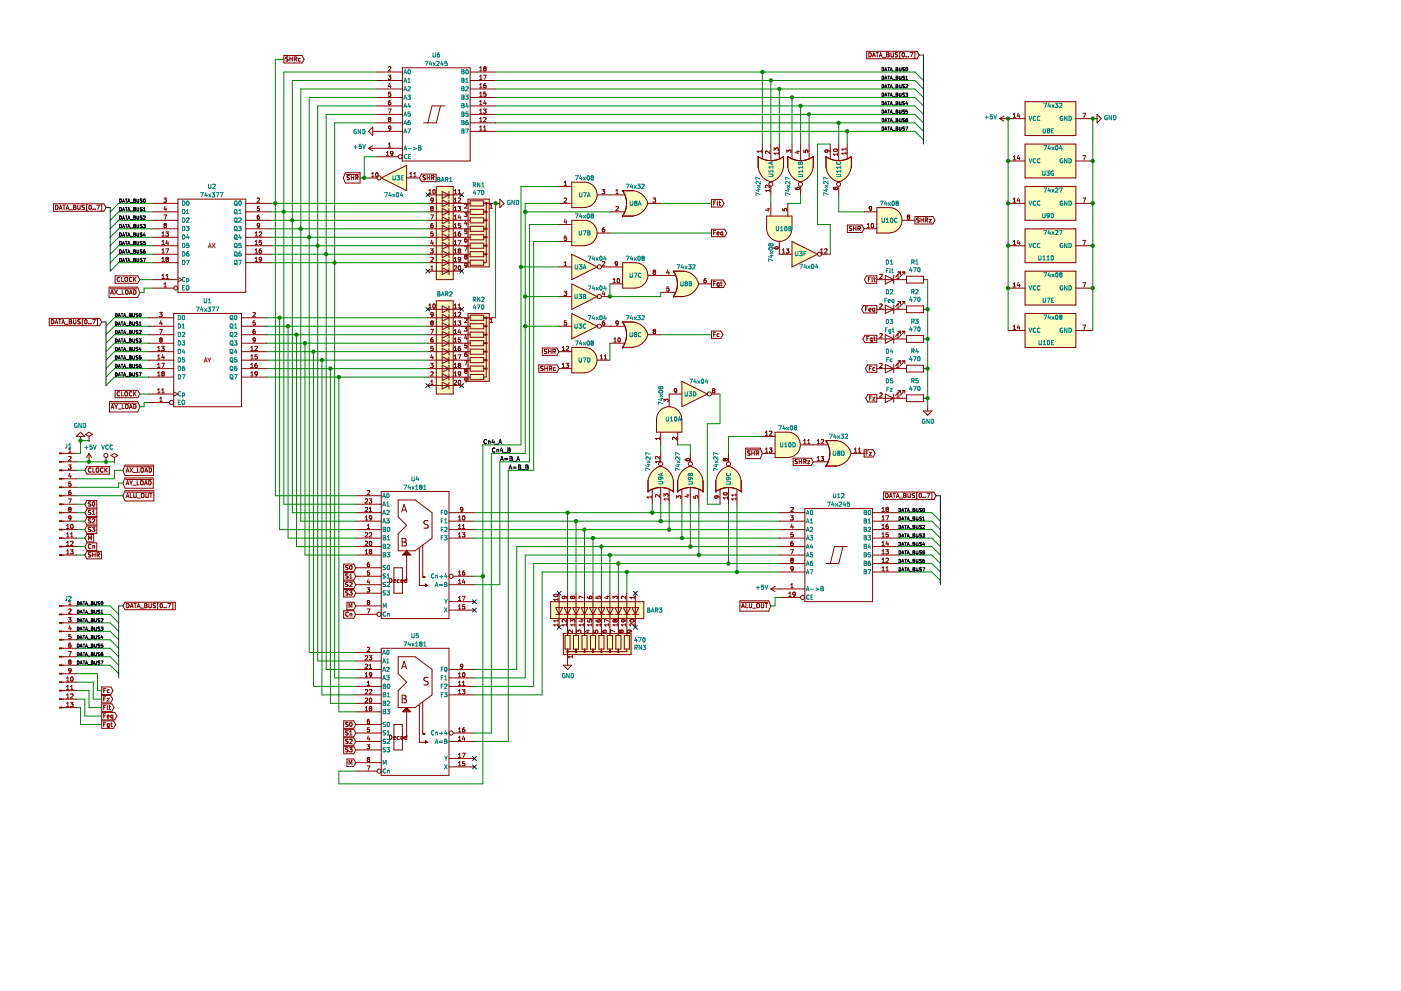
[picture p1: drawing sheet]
EESchema Schematic File Version 4
LIBS:ALU-cache
EELAYER 26 0
EELAYER END
$Descr A3 16535 11693
encoding utf-8
Sheet 1 1
Title ""
Date ""
Rev ""
Comp ""
Comment1 ""
Comment2 ""
Comment3 ""
Comment4 ""
$EndDescr
$Comp
L LED:HDSP-4830_2 BAR1
U 1 1
P 5250 2800
F 0 "BAR1" H 5250 2125 50  0000 C CNN
F 1 "HDSP-4830_2" H 5250 2124 50  0001 C CNN
F 2 "Display:HDSP-4830" H 5250 2000 50  0001 C CNN
F 3 "https://docs.broadcom.com/docs/AV02-1798EN" H 3250 3000 50  0001 C CNN
	1    5250 2800
	1    0    0    1   
$EndComp
$Comp
L LED:HDSP-4830_2 BAR2
U 1 1
P 5250 4150
F 0 "BAR2" H 5250 3475 50  0000 C CNN
F 1 "HDSP-4830_2" H 5250 4726 50  0001 C CNN
F 2 "Display:HDSP-4830" H 5250 3350 50  0001 C CNN
F 3 "https://docs.broadcom.com/docs/AV02-1798EN" H 3250 4350 50  0001 C CNN
	1    5250 4150
	1    0    0    1   
$EndComp
$Comp
L LED:HDSP-4830_2 BAR3
U 1 1
P 7100 7200
F 0 "BAR3" V 7100 7730 50  0000 L CNN
F 1 "HDSP-4830_2" V 7145 7730 50  0001 L CNN
F 2 "Display:HDSP-4830" H 7100 6400 50  0001 C CNN
F 3 "https://docs.broadcom.com/docs/AV02-1798EN" H 5100 7400 50  0001 C CNN
	1    7100 7200
	0    1    1    0   
$EndComp
$Comp
L Device:R_Network08 RN1
U 1 1
P 5650 2800
F 0 "RN1" V 5033 2800 50  0000 C CNN
F 1 "470" V 5124 2800 50  0000 C CNN
F 2 "Resistor_THT:R_Array_SIP9" V 6125 2800 50  0001 C CNN
F 3 "http://www.vishay.com/docs/31509/csc.pdf" H 5650 2800 50  0001 C CNN
	1    5650 2800
	0    1    1    0   
$EndComp
$Comp
L Device:R_Network08 RN3
U 1 1
P 7100 7600
F 0 "RN3" H 7480 7646 50  0000 L CNN
F 1 "470" H 7480 7555 50  0000 L CNN
F 2 "Resistor_THT:R_Array_SIP9" V 7575 7600 50  0001 C CNN
F 3 "http://www.vishay.com/docs/31509/csc.pdf" H 7100 7600 50  0001 C CNN
	1    7100 7600
	1    0    0    1   
$EndComp
$Comp
L Device:R_Network08 RN2
U 1 1
P 5650 4150
F 0 "RN2" V 5033 4150 50  0000 C CNN
F 1 "470" V 5124 4150 50  0000 C CNN
F 2 "Resistor_THT:R_Array_SIP9" V 6125 4150 50  0001 C CNN
F 3 "http://www.vishay.com/docs/31509/csc.pdf" H 5650 4150 50  0001 C CNN
	1    5650 4150
	0    1    1    0   
$EndComp
$Comp
L 74xx-Computer-Symbols:+5V #PWR02
U 1 1
P 1050 5450
F 0 "#PWR02" H 1050 5300 50  0001 C CNN
F 1 "+5V" H 1065 5623 50  0000 C CNN
F 2 "" H 1050 5450 50  0001 C CNN
F 3 "" H 1050 5450 50  0001 C CNN
	1    1050 5450
	1    0    0    -1  
$EndComp
$Comp
L 74xx-Computer-Symbols:VCC #PWR03
U 1 1
P 1250 5450
F 0 "#PWR03" H 1250 5300 50  0001 C CNN
F 1 "VCC" H 1267 5623 50  0000 C CNN
F 2 "" H 1250 5450 50  0001 C CNN
F 3 "" H 1250 5450 50  0001 C CNN
	1    1250 5450
	1    0    0    -1  
$EndComp
$Comp
L 74xx-Computer-Symbols:PWR_FLAG #FLG02
U 1 1
P 1350 5450
F 0 "#FLG02" H 1350 5525 50  0001 C CNN
F 1 "PWR_FLAG" H 1350 5624 50  0001 C CNN
F 2 "" H 1350 5450 50  0001 C CNN
F 3 "" H 1350 5450 50  0001 C CNN
	1    1350 5450
	1    0    0    -1  
$EndComp
Wire Wire Line
	900  5450 1050 5450
Wire Wire Line
	1050 5450 1250 5450
Connection ~ 1050 5450
Wire Wire Line
	1250 5450 1350 5450
Connection ~ 1250 5450
$Comp
L 74xx-Computer-Symbols:GND #PWR01
U 1 1
P 950 5200
F 0 "#PWR01" H 950 4950 50  0001 C CNN
F 1 "GND" H 955 5027 50  0000 C CNN
F 2 "" H 950 5200 50  0001 C CNN
F 3 "" H 950 5200 50  0001 C CNN
	1    950  5200
	-1   0    0    1   
$EndComp
$Comp
L 74xx-Computer-Symbols:PWR_FLAG #FLG01
U 1 1
P 1050 5200
F 0 "#FLG01" H 1050 5275 50  0001 C CNN
F 1 "PWR_FLAG" H 1050 5374 50  0001 C CNN
F 2 "" H 1050 5200 50  0001 C CNN
F 3 "" H 1050 5200 50  0001 C CNN
	1    1050 5200
	1    0    0    -1  
$EndComp
Wire Wire Line
	950  5200 1050 5200
Text GLabel 1000 5550 2    50   Input ~ 0
CLOCK
Text GLabel 1450 5550 2    50   Input ~ 0
~AX_LOAD
Text GLabel 1450 5700 2    50   Input ~ 0
~AY_LOAD
Text GLabel 1450 5850 2    50   Input ~ 0
~ALU_OUT
Text GLabel 1000 6550 2    50   Input ~ 0
SHR
Text GLabel 1000 5950 2    50   Input ~ 0
S0
Text GLabel 1000 6050 2    50   Input ~ 0
S1
Text GLabel 1000 6150 2    50   Input ~ 0
S2
Text GLabel 1000 6250 2    50   Input ~ 0
S3
Text GLabel 1000 6350 2    50   Input ~ 0
M
Text GLabel 1000 6450 2    50   Input ~ 0
Cn
Text GLabel 1450 7150 2    50   Input ~ 0
DATA_BUS[0..7]
Wire Bus Line
	1450 7150 1400 7150
Wire Wire Line
	900  5550 1000 5550
Entry Wire Line
	1300 7150 1400 7250
Entry Wire Line
	1300 7250 1400 7350
Entry Wire Line
	1300 7350 1400 7450
Entry Wire Line
	1300 7450 1400 7550
Entry Wire Line
	1300 7550 1400 7650
Entry Wire Line
	1300 7650 1400 7750
Entry Wire Line
	1300 7750 1400 7850
Entry Wire Line
	1300 7850 1400 7950
Text GLabel 1200 8350 2    50   Output ~ 0
Flt
Text GLabel 1200 8450 2    50   Output ~ 0
Feq
Text GLabel 1200 8550 2    50   Output ~ 0
Fgt
Text GLabel 1200 8150 2    50   Output ~ 0
Fc
Text GLabel 1200 8250 2    50   Output ~ 0
Fz
Wire Wire Line
	1150 8150 1200 8150
Wire Wire Line
	900  8050 1100 8050
Wire Wire Line
	1100 8050 1100 8250
Wire Wire Line
	1100 8250 1200 8250
Wire Wire Line
	900  8150 1050 8150
Wire Wire Line
	1050 8150 1050 8350
Wire Wire Line
	1050 8350 1200 8350
Wire Wire Line
	900  8250 1000 8250
Wire Wire Line
	1000 8250 1000 8450
Wire Wire Line
	1000 8450 1200 8450
Wire Wire Line
	900  8350 950  8350
Wire Wire Line
	950  8350 950  8550
Wire Wire Line
	950  8550 1200 8550
Wire Wire Line
	900  5350 950  5350
Wire Wire Line
	950  5350 950  5200
Connection ~ 950  5200
Wire Wire Line
	900  5650 1350 5650
Wire Wire Line
	1350 5650 1350 5550
Wire Wire Line
	1350 5550 1450 5550
Wire Wire Line
	900  5750 1400 5750
Wire Wire Line
	1400 5750 1400 5700
Wire Wire Line
	1400 5700 1450 5700
Wire Wire Line
	1450 5850 900  5850
Wire Wire Line
	900  5950 1000 5950
Wire Wire Line
	1000 6050 900  6050
Wire Wire Line
	900  6150 1000 6150
Wire Wire Line
	1000 6250 900  6250
Wire Wire Line
	900  6350 1000 6350
Wire Wire Line
	1000 6450 900  6450
Wire Wire Line
	900  6550 1000 6550
Wire Wire Line
	900  7150 1300 7150
Wire Wire Line
	1300 7250 900  7250
Wire Wire Line
	900  7350 1300 7350
Wire Wire Line
	1300 7450 900  7450
Wire Wire Line
	900  7550 1300 7550
Wire Wire Line
	1300 7650 900  7650
Wire Wire Line
	900  7750 1300 7750
Wire Wire Line
	1300 7850 900  7850
Wire Wire Line
	900  7950 1150 7950
Wire Wire Line
	1150 7950 1150 8150
Text Label 900  7150 0    39   ~ 0
DATA_BUS0
Text Label 900  7250 0    39   ~ 0
DATA_BUS1
Text Label 900  7350 0    39   ~ 0
DATA_BUS2
Text Label 900  7450 0    39   ~ 0
DATA_BUS3
Text Label 900  7550 0    39   ~ 0
DATA_BUS4
Text Label 900  7650 0    39   ~ 0
DATA_BUS5
Text Label 900  7750 0    39   ~ 0
DATA_BUS6
Text Label 900  7850 0    39   ~ 0
DATA_BUS7
$Comp
L 74xx-Computer-Symbols:74LS181 U4
U 1 1
P 4900 6550
F 0 "U4" H 4900 7450 50  0000 C CNN
F 1 "74x181" H 4900 7350 50  0000 C CNN
F 2 "Package_DIP:DIP-24_W15.24mm" H 4900 6550 50  0001 C CNN
F 3 "" H 4900 6550 50  0001 C CNN
	1    4900 6550
	1    0    0    -1  
$EndComp
$Comp
L 74xx-Computer-Symbols:74LS181 U5
U 1 1
P 4900 8400
F 0 "U5" H 4900 9300 50  0000 C CNN
F 1 "74x181" H 4900 9200 50  0000 C CNN
F 2 "Package_DIP:DIP-24_W15.24mm" H 4900 8400 50  0001 C CNN
F 3 "" H 4900 8400 50  0001 C CNN
	1    4900 8400
	1    0    0    -1  
$EndComp
$Comp
L 74xx-Computer-Symbols:74LS377f U2
U 1 1
P 2500 2900
F 0 "U2" H 2500 3600 50  0000 C CNN
F 1 "74x377" H 2500 3500 50  0000 C CNN
F 2 "Package_DIP:DIP-20_W7.62mm" H 2500 2900 50  0001 C CNN
F 3 "" H 2500 2900 50  0001 C CNN
F 4 "AX" H 2500 2900 50  0000 C CNB "Field4"
	1    2500 2900
	1    0    0    -1  
$EndComp
$Comp
L 74xx-Computer-Symbols:74LS377f U1
U 1 1
P 2450 4250
F 0 "U1" H 2450 4950 50  0000 C CNN
F 1 "74x377" H 2450 4850 50  0000 C CNN
F 2 "Package_DIP:DIP-20_W7.62mm" H 2450 4250 50  0001 C CNN
F 3 "" H 2450 4250 50  0001 C CNN
F 4 "AY" H 2450 4250 50  0000 C CNB "Field4"
	1    2450 4250
	1    0    0    -1  
$EndComp
Text GLabel 1650 3450 0    50   Input ~ 0
~AX_LOAD
Text GLabel 1650 4800 0    50   Input ~ 0
~AY_LOAD
Text GLabel 1650 3300 0    50   Input ~ 0
CLOCK
Wire Wire Line
	1650 3450 1700 3450
Wire Wire Line
	1700 3450 1700 3400
Wire Wire Line
	1700 3400 1800 3400
Wire Wire Line
	1650 3300 1800 3300
Wire Wire Line
	1650 4800 1700 4800
Wire Wire Line
	1700 4800 1700 4750
Wire Wire Line
	1700 4750 1750 4750
Text GLabel 1650 4650 0    50   Input ~ 0
CLOCK
Wire Wire Line
	1650 4650 1750 4650
Text GLabel 1250 2450 0    50   Input ~ 0
DATA_BUS[0..7]
Entry Wire Line
	1400 2400 1300 2500
Entry Wire Line
	1400 2500 1300 2600
Entry Wire Line
	1400 2600 1300 2700
Entry Wire Line
	1400 2700 1300 2800
Entry Wire Line
	1400 2800 1300 2900
Entry Wire Line
	1400 2900 1300 3000
Entry Wire Line
	1400 3000 1300 3100
Entry Wire Line
	1400 3100 1300 3200
Wire Bus Line
	1300 2450 1250 2450
Wire Wire Line
	1400 2400 1800 2400
Wire Wire Line
	1800 2500 1400 2500
Wire Wire Line
	1400 2600 1800 2600
Wire Wire Line
	1800 2700 1400 2700
Wire Wire Line
	1400 2800 1800 2800
Wire Wire Line
	1800 2900 1400 2900
Wire Wire Line
	1400 3000 1800 3000
Wire Wire Line
	1800 3100 1400 3100
Text Label 1400 2400 0    39   ~ 0
DATA_BUS0
Text Label 1400 2500 0    39   ~ 0
DATA_BUS1
Text Label 1400 2600 0    39   ~ 0
DATA_BUS2
Text Label 1400 2700 0    39   ~ 0
DATA_BUS3
Text Label 1400 2800 0    39   ~ 0
DATA_BUS4
Text Label 1400 2900 0    39   ~ 0
DATA_BUS5
Text Label 1400 3000 0    39   ~ 0
DATA_BUS6
Text Label 1400 3100 0    39   ~ 0
DATA_BUS7
Text GLabel 1200 3800 0    50   Input ~ 0
DATA_BUS[0..7]
Entry Wire Line
	1350 3750 1250 3850
Entry Wire Line
	1350 3850 1250 3950
Entry Wire Line
	1350 3950 1250 4050
Entry Wire Line
	1350 4050 1250 4150
Entry Wire Line
	1350 4150 1250 4250
Entry Wire Line
	1350 4250 1250 4350
Entry Wire Line
	1350 4350 1250 4450
Entry Wire Line
	1350 4450 1250 4550
Wire Bus Line
	1250 3800 1200 3800
Wire Wire Line
	1350 3750 1750 3750
Wire Wire Line
	1750 3850 1350 3850
Wire Wire Line
	1350 3950 1750 3950
Wire Wire Line
	1750 4050 1350 4050
Wire Wire Line
	1350 4150 1750 4150
Wire Wire Line
	1750 4250 1350 4250
Wire Wire Line
	1350 4350 1750 4350
Wire Wire Line
	1750 4450 1350 4450
Text Label 1350 3750 0    39   ~ 0
DATA_BUS0
Text Label 1350 3850 0    39   ~ 0
DATA_BUS1
Text Label 1350 3950 0    39   ~ 0
DATA_BUS2
Text Label 1350 4050 0    39   ~ 0
DATA_BUS3
Text Label 1350 4150 0    39   ~ 0
DATA_BUS4
Text Label 1350 4250 0    39   ~ 0
DATA_BUS5
Text Label 1350 4350 0    39   ~ 0
DATA_BUS6
Text Label 1350 4450 0    39   ~ 0
DATA_BUS7
Wire Wire Line
	3200 2400 3250 2400
Wire Wire Line
	3200 2500 3350 2500
Wire Wire Line
	3200 2600 3450 2600
Wire Wire Line
	3200 3100 3950 3100
NoConn ~ 5050 2300
NoConn ~ 5050 3200
NoConn ~ 5450 3200
NoConn ~ 5450 2300
Wire Wire Line
	5850 3750 5850 2400
$Comp
L 74xx-Computer-Symbols:GND #PWR06
U 1 1
P 5850 2400
F 0 "#PWR06" H 5850 2150 50  0001 C CNN
F 1 "GND" V 5855 2272 50  0000 R CNN
F 2 "" H 5850 2400 50  0001 C CNN
F 3 "" H 5850 2400 50  0001 C CNN
	1    5850 2400
	0    -1   -1   0   
$EndComp
Wire Wire Line
	3150 3750 3300 3750
Wire Wire Line
	3150 3850 3400 3850
Wire Wire Line
	3150 3950 3500 3950
Wire Wire Line
	3150 4050 3600 4050
Wire Wire Line
	3150 4150 3700 4150
Wire Wire Line
	3150 4250 3800 4250
Wire Wire Line
	3150 4350 3900 4350
Wire Wire Line
	3150 4450 4000 4450
NoConn ~ 5050 3650
NoConn ~ 5050 4550
NoConn ~ 5450 4550
NoConn ~ 5450 3650
Text GLabel 4200 6700 0    50   Input ~ 0
S0
Text GLabel 4200 6800 0    50   Input ~ 0
S1
Text GLabel 4200 6900 0    50   Input ~ 0
S2
Text GLabel 4200 7000 0    50   Input ~ 0
S3
Text GLabel 4200 7150 0    50   Input ~ 0
M
Text GLabel 4200 7250 0    50   Input ~ 0
Cn
Text GLabel 4200 8550 0    50   Input ~ 0
S0
Text GLabel 4200 8650 0    50   Input ~ 0
S1
Text GLabel 4200 8750 0    50   Input ~ 0
S2
Text GLabel 4200 8850 0    50   Input ~ 0
S3
Text GLabel 4200 9000 0    50   Input ~ 0
M
Wire Wire Line
	4200 5850 3250 5850
Wire Wire Line
	3250 5850 3250 2400
Connection ~ 3250 2400
Wire Wire Line
	3250 2400 5050 2400
Wire Wire Line
	3300 3750 3300 6250
Wire Wire Line
	3300 6250 4200 6250
Connection ~ 3300 3750
Wire Wire Line
	3300 3750 5050 3750
Wire Wire Line
	3350 2500 3350 5950
Wire Wire Line
	3350 5950 4200 5950
Connection ~ 3350 2500
Wire Wire Line
	3350 2500 5050 2500
Wire Wire Line
	3400 3850 3400 6350
Wire Wire Line
	3400 6350 4200 6350
Connection ~ 3400 3850
Wire Wire Line
	3400 3850 5050 3850
Wire Wire Line
	3450 2600 3450 6050
Wire Wire Line
	3450 6050 4200 6050
Connection ~ 3450 2600
Wire Wire Line
	3450 2600 5050 2600
Wire Wire Line
	3500 3950 3500 6450
Wire Wire Line
	3500 6450 4200 6450
Connection ~ 3500 3950
Wire Wire Line
	3500 3950 5050 3950
Wire Wire Line
	3550 6150 3550 2700
Wire Wire Line
	4200 6150 3550 6150
Wire Wire Line
	3600 4050 3600 6550
Wire Wire Line
	3600 6550 4200 6550
Connection ~ 3600 4050
Wire Wire Line
	3600 4050 5050 4050
Wire Wire Line
	3650 2800 3650 7700
Wire Wire Line
	3650 7700 4200 7700
Wire Wire Line
	4200 8100 3700 8100
Wire Wire Line
	3700 8100 3700 4150
Connection ~ 3700 4150
Wire Wire Line
	3700 4150 5050 4150
Wire Wire Line
	4200 7800 3750 7800
Wire Wire Line
	3750 7800 3750 2900
Wire Wire Line
	4200 8200 3800 8200
Wire Wire Line
	3800 8200 3800 4250
Connection ~ 3800 4250
Wire Wire Line
	3800 4250 5050 4250
Wire Wire Line
	4200 7900 3850 7900
Wire Wire Line
	3850 7900 3850 3000
Wire Wire Line
	4200 8300 3900 8300
Wire Wire Line
	3900 8300 3900 4350
Connection ~ 3900 4350
Wire Wire Line
	3900 4350 5050 4350
Wire Wire Line
	4200 8000 3950 8000
Wire Wire Line
	3950 8000 3950 3100
Connection ~ 3950 3100
Wire Wire Line
	3950 3100 5050 3100
Wire Wire Line
	4200 8400 4000 8400
Wire Wire Line
	4000 8400 4000 4450
Connection ~ 4000 4450
Wire Wire Line
	4000 4450 5050 4450
$Comp
L 74xx-Computer-Symbols:74LS245 U12
U 1 1
P 9900 6550
F 0 "U12" H 9900 7250 50  0000 C CNN
F 1 "74x245" H 9900 7150 50  0000 C CNN
F 2 "Package_DIP:DIP-20_W7.62mm" H 9900 6550 50  0001 C CNN
F 3 "" H 9900 6550 50  0001 C CNN
	1    9900 6550
	1    0    0    -1  
$EndComp
Connection ~ 3850 3000
Connection ~ 3750 2900
Connection ~ 3650 2800
Connection ~ 3550 2700
Connection ~ 5850 2400
Wire Wire Line
	3850 3000 5050 3000
Wire Wire Line
	3200 3000 3850 3000
Wire Wire Line
	3750 2900 5050 2900
Wire Wire Line
	3200 2900 3750 2900
Wire Wire Line
	3650 2800 5050 2800
Wire Wire Line
	3200 2800 3650 2800
Wire Wire Line
	3550 2700 5050 2700
Wire Wire Line
	3200 2700 3550 2700
Wire Wire Line
	5600 6050 6700 6050
Wire Wire Line
	5600 6150 6800 6150
Wire Wire Line
	5600 6250 6900 6250
Wire Wire Line
	5600 6350 7000 6350
Wire Wire Line
	6400 6750 6400 8200
Wire Wire Line
	6400 8200 5600 8200
Wire Wire Line
	5600 8100 6300 8100
Wire Wire Line
	6300 8100 6300 6650
Wire Wire Line
	6300 6650 7300 6650
Wire Wire Line
	6200 6550 6200 8000
Wire Wire Line
	6200 8000 5600 8000
Wire Wire Line
	5600 7900 6100 7900
Wire Wire Line
	6100 7900 6100 6450
Wire Wire Line
	6100 6450 7100 6450
Text GLabel 9100 7150 0    50   Input ~ 0
~ALU_OUT
$Comp
L 74xx-Computer-Symbols:+5V #PWR08
U 1 1
P 9200 6950
F 0 "#PWR08" H 9200 6800 50  0001 C CNN
F 1 "+5V" V 9215 7078 50  0000 L CNN
F 2 "" H 9200 6950 50  0001 C CNN
F 3 "" H 9200 6950 50  0001 C CNN
	1    9200 6950
	0    -1   -1   0   
$EndComp
Wire Wire Line
	9100 7150 9150 7150
Wire Wire Line
	9150 7150 9150 7050
Wire Wire Line
	9150 7050 9200 7050
Text GLabel 11050 5850 0    50   Input ~ 0
DATA_BUS[0..7]
Entry Wire Line
	11000 6050 11100 6150
Entry Wire Line
	11000 6150 11100 6250
Entry Wire Line
	11000 6250 11100 6350
Entry Wire Line
	11000 6350 11100 6450
Entry Wire Line
	11000 6450 11100 6550
Entry Wire Line
	11000 6550 11100 6650
Entry Wire Line
	11000 6650 11100 6750
Entry Wire Line
	11000 6750 11100 6850
Wire Wire Line
	10600 6050 11000 6050
Wire Wire Line
	11000 6150 10600 6150
Wire Wire Line
	10600 6250 11000 6250
Wire Wire Line
	11000 6350 10600 6350
Wire Wire Line
	10600 6450 11000 6450
Wire Wire Line
	11000 6550 10600 6550
Wire Wire Line
	10600 6650 11000 6650
Wire Wire Line
	11000 6750 10600 6750
Text Label 10600 6050 0    39   ~ 0
DATA_BUS0
Text Label 10600 6150 0    39   ~ 0
DATA_BUS1
Text Label 10600 6250 0    39   ~ 0
DATA_BUS2
Text Label 10600 6350 0    39   ~ 0
DATA_BUS3
Text Label 10600 6450 0    39   ~ 0
DATA_BUS4
Text Label 10600 6550 0    39   ~ 0
DATA_BUS5
Text Label 10600 6650 0    39   ~ 0
DATA_BUS6
Text Label 10600 6750 0    39   ~ 0
DATA_BUS7
Wire Wire Line
	5600 6800 5700 6800
Wire Wire Line
	5700 6800 5700 9250
Wire Wire Line
	5700 9250 4000 9250
Wire Wire Line
	4000 9250 4000 9100
Wire Wire Line
	4000 9100 4200 9100
Wire Wire Line
	5700 6800 5700 5250
Wire Wire Line
	5700 5250 6150 5250
Connection ~ 5700 6800
Wire Wire Line
	5600 8750 6000 8750
Wire Wire Line
	6000 8750 6000 5550
Wire Wire Line
	6000 5550 6300 5550
Wire Wire Line
	5600 6900 5900 6900
Wire Wire Line
	5900 6900 5900 5450
Wire Wire Line
	5900 5450 6250 5450
Wire Wire Line
	5600 8650 5800 8650
Wire Wire Line
	5800 8650 5800 5350
Wire Wire Line
	5800 5350 6200 5350
NoConn ~ 5600 9050
NoConn ~ 5600 8950
NoConn ~ 5600 7100
NoConn ~ 5600 7200
Text Label 5800 5350 0    50   ~ 0
Cn4_B
Text Label 5900 5450 0    50   ~ 0
A=B_A
Text Label 6000 5550 0    50   ~ 0
A=B_B
Wire Bus Line
	11050 5850 11100 5850
NoConn ~ 6600 7000
NoConn ~ 6600 7400
NoConn ~ 7500 7400
NoConn ~ 7500 7000
Wire Wire Line
	6700 7000 6700 6050
Wire Wire Line
	6800 7000 6800 6150
Wire Wire Line
	6900 7000 6900 6250
Wire Wire Line
	7000 7000 7000 6350
Wire Wire Line
	7100 7000 7100 6450
Wire Wire Line
	7200 7000 7200 6550
Wire Wire Line
	7300 7000 7300 6650
Wire Wire Line
	7400 7000 7400 6750
$Comp
L 74xx-Computer-Symbols:GND #PWR07
U 1 1
P 6700 7800
F 0 "#PWR07" H 6700 7550 50  0001 C CNN
F 1 "GND" H 6705 7627 50  0000 C CNN
F 2 "" H 6700 7800 50  0001 C CNN
F 3 "" H 6700 7800 50  0001 C CNN
	1    6700 7800
	1    0    0    -1  
$EndComp
Text GLabel 8400 2400 2    50   Output ~ 0
Flt
Text GLabel 8400 2750 2    50   Output ~ 0
Feq
Text GLabel 8400 3350 2    50   Output ~ 0
Fgt
Text GLabel 8400 3950 2    50   Output ~ 0
Fc
Text GLabel 10200 5350 2    50   Output ~ 0
Fz
$Comp
L 74xx:74LS08 U7
U 1 1
P 6900 2300
F 0 "U7" H 6900 2300 50  0000 C CNN
F 1 "74x08" H 6900 2500 50  0000 C CNN
F 2 "Package_DIP:DIP-14_W7.62mm" H 6900 2300 50  0001 C CNN
F 3 "http://www.ti.com/lit/gpn/sn74LS08" H 6900 2300 50  0001 C CNN
	1    6900 2300
	1    0    0    -1  
$EndComp
$Comp
L 74xx:74LS08 U7
U 2 1
P 6900 2750
F 0 "U7" H 6900 2750 50  0000 C CNN
F 1 "74x08" H 6900 2950 50  0000 C CNN
F 2 "Package_DIP:DIP-14_W7.62mm" H 6900 2750 50  0001 C CNN
F 3 "http://www.ti.com/lit/gpn/sn74LS08" H 6900 2750 50  0001 C CNN
	2    6900 2750
	1    0    0    -1  
$EndComp
$Comp
L 74xx:74LS08 U7
U 3 1
P 7500 3250
F 0 "U7" H 7500 3250 50  0000 C CNN
F 1 "74x08" H 7500 3450 50  0000 C CNN
F 2 "Package_DIP:DIP-14_W7.62mm" H 7500 3250 50  0001 C CNN
F 3 "http://www.ti.com/lit/gpn/sn74LS08" H 7500 3250 50  0001 C CNN
	3    7500 3250
	1    0    0    -1  
$EndComp
$Comp
L 74xx:74LS32 U8
U 1 1
P 7500 2400
F 0 "U8" H 7500 2400 50  0000 C CNN
F 1 "74x32" H 7500 2600 50  0000 C CNN
F 2 "Package_DIP:DIP-14_W7.62mm" H 7500 2400 50  0001 C CNN
F 3 "http://www.ti.com/lit/gpn/sn74LS32" H 7500 2400 50  0001 C CNN
	1    7500 2400
	1    0    0    -1  
$EndComp
$Comp
L 74xx:74LS32 U8
U 2 1
P 8100 3350
F 0 "U8" H 8100 3350 50  0000 C CNN
F 1 "74x32" H 8100 3550 50  0000 C CNN
F 2 "Package_DIP:DIP-14_W7.62mm" H 8100 3350 50  0001 C CNN
F 3 "http://www.ti.com/lit/gpn/sn74LS32" H 8100 3350 50  0001 C CNN
	2    8100 3350
	1    0    0    -1  
$EndComp
Wire Wire Line
	6150 5250 6150 3150
Wire Wire Line
	6150 2200 6600 2200
Wire Wire Line
	6200 5350 6200 3850
Wire Wire Line
	6200 2400 6600 2400
Wire Wire Line
	7200 2500 6200 2500
Connection ~ 6200 2500
Wire Wire Line
	6200 2500 6200 2400
Wire Wire Line
	7800 2400 8400 2400
Wire Wire Line
	6250 5450 6250 2650
Wire Wire Line
	6250 2650 6600 2650
Wire Wire Line
	6600 2850 6300 2850
Wire Wire Line
	6300 2850 6300 5550
Wire Wire Line
	8400 2750 7200 2750
$Comp
L 74xx:74LS04 U3
U 1 1
P 6900 3150
F 0 "U3" H 6850 3150 50  0000 C CNN
F 1 "74x04" H 7050 3250 50  0000 C CNN
F 2 "Package_DIP:DIP-14_W7.62mm" H 6900 3150 50  0001 C CNN
F 3 "http://www.ti.com/lit/gpn/sn74LS04" H 6900 3150 50  0001 C CNN
	1    6900 3150
	1    0    0    -1  
$EndComp
$Comp
L 74xx:74LS04 U3
U 2 1
P 6900 3500
F 0 "U3" H 6850 3500 50  0000 C CNN
F 1 "74x04" H 7050 3600 50  0000 C CNN
F 2 "Package_DIP:DIP-14_W7.62mm" H 6900 3500 50  0001 C CNN
F 3 "http://www.ti.com/lit/gpn/sn74LS04" H 6900 3500 50  0001 C CNN
	2    6900 3500
	1    0    0    -1  
$EndComp
Wire Wire Line
	6600 3150 6150 3150
Connection ~ 6150 3150
Wire Wire Line
	6150 3150 6150 2200
Wire Wire Line
	6600 3500 6200 3500
Connection ~ 6200 3500
Wire Wire Line
	6200 3500 6200 2500
Wire Wire Line
	7200 3500 7200 3350
Wire Wire Line
	7200 3500 7800 3500
Connection ~ 7200 3500
Wire Wire Line
	7800 3450 7800 3500
$Comp
L 74xx:74LS04 U3
U 3 1
P 6900 3850
F 0 "U3" H 6850 3850 50  0000 C CNN
F 1 "74x04" H 7050 3950 50  0000 C CNN
F 2 "Package_DIP:DIP-14_W7.62mm" H 6900 3850 50  0001 C CNN
F 3 "http://www.ti.com/lit/gpn/sn74LS04" H 6900 3850 50  0001 C CNN
	3    6900 3850
	1    0    0    -1  
$EndComp
Wire Wire Line
	6600 3850 6200 3850
Connection ~ 6200 3850
Wire Wire Line
	6200 3850 6200 3500
Text GLabel 6600 4150 0    50   Input ~ 0
SHR
Text GLabel 6600 4350 0    50   Input ~ 0
SHRc
$Comp
L 74xx:74LS08 U7
U 4 1
P 6900 4250
F 0 "U7" H 6900 4250 50  0000 C CNN
F 1 "74x08" H 6900 4450 50  0000 C CNN
F 2 "Package_DIP:DIP-14_W7.62mm" H 6900 4250 50  0001 C CNN
F 3 "http://www.ti.com/lit/gpn/sn74LS08" H 6900 4250 50  0001 C CNN
	4    6900 4250
	1    0    0    -1  
$EndComp
$Comp
L 74xx:74LS32 U8
U 3 1
P 7500 3950
F 0 "U8" H 7500 3950 50  0000 C CNN
F 1 "74x32" H 7500 4150 50  0000 C CNN
F 2 "Package_DIP:DIP-14_W7.62mm" H 7500 3950 50  0001 C CNN
F 3 "http://www.ti.com/lit/gpn/sn74LS32" H 7500 3950 50  0001 C CNN
	3    7500 3950
	1    0    0    -1  
$EndComp
Wire Wire Line
	7200 4050 7200 4250
Wire Wire Line
	8400 3950 7800 3950
Connection ~ 6700 6050
Connection ~ 6800 6150
Connection ~ 6900 6250
Connection ~ 7000 6350
Connection ~ 7100 6450
Connection ~ 7200 6550
Wire Wire Line
	7200 6550 6200 6550
Connection ~ 7300 6650
Connection ~ 7400 6750
Wire Wire Line
	7400 6750 6400 6750
$Comp
L 74xx:74LS27 U9
U 1 1
P 7800 5650
F 0 "U9" H 7800 5650 50  0000 C CNN
F 1 "74x27" H 8000 5800 50  0000 C CNN
F 2 "Package_DIP:DIP-14_W7.62mm" H 7800 5650 50  0001 C CNN
F 3 "http://www.ti.com/lit/gpn/sn74LS27" H 7800 5650 50  0001 C CNN
	1    7800 5650
	0    -1   -1   0   
$EndComp
$Comp
L 74xx:74LS27 U9
U 2 1
P 8150 5650
F 0 "U9" H 8150 5650 50  0000 C CNN
F 1 "74x27" H 8350 5800 50  0000 C CNN
F 2 "Package_DIP:DIP-14_W7.62mm" H 8150 5650 50  0001 C CNN
F 3 "http://www.ti.com/lit/gpn/sn74LS27" H 8150 5650 50  0001 C CNN
	2    8150 5650
	0    -1   -1   0   
$EndComp
$Comp
L 74xx:74LS27 U9
U 3 1
P 8600 5650
F 0 "U9" H 8600 5650 50  0000 C CNN
F 1 "74x27" H 8800 5800 50  0000 C CNN
F 2 "Package_DIP:DIP-14_W7.62mm" H 8600 5650 50  0001 C CNN
F 3 "http://www.ti.com/lit/gpn/sn74LS27" H 8600 5650 50  0001 C CNN
	3    8600 5650
	0    -1   -1   0   
$EndComp
Wire Wire Line
	7700 5950 7700 6050
Wire Wire Line
	7800 5950 7800 6150
Wire Wire Line
	7900 5950 7900 6250
Wire Wire Line
	8050 5950 8050 6350
Wire Wire Line
	8150 5950 8150 6450
Wire Wire Line
	8250 5950 8250 6550
$Comp
L 74xx:74LS08 U10
U 1 1
P 7900 4950
F 0 "U10" V 7900 5000 50  0000 R CNN
F 1 "74x08" H 8300 5050 50  0000 R CNN
F 2 "Package_DIP:DIP-14_W7.62mm" H 7900 4950 50  0001 C CNN
F 3 "http://www.ti.com/lit/gpn/sn74LS08" H 7900 4950 50  0001 C CNN
	1    7900 4950
	0    -1   -1   0   
$EndComp
Wire Wire Line
	7800 5250 7800 5350
Wire Wire Line
	8000 5250 8150 5250
Wire Wire Line
	8150 5250 8150 5350
$Comp
L 74xx:74LS04 U3
U 4 1
P 8200 4650
F 0 "U3" H 8150 4650 50  0000 C CNN
F 1 "74x04" H 8250 4800 50  0000 C CNN
F 2 "Package_DIP:DIP-14_W7.62mm" H 8200 4650 50  0001 C CNN
F 3 "http://www.ti.com/lit/gpn/sn74LS04" H 8200 4650 50  0001 C CNN
	4    8200 4650
	1    0    0    -1  
$EndComp
Wire Wire Line
	8600 5950 8600 6650
Wire Wire Line
	8700 5950 8700 6750
Wire Wire Line
	8500 5950 8350 5950
Wire Wire Line
	8350 5950 8350 5000
Wire Wire Line
	8350 5000 8500 5000
Wire Wire Line
	8500 5000 8500 4650
Wire Wire Line
	8600 5350 8600 5150
Wire Wire Line
	8600 5150 9000 5150
$Comp
L 74xx-Computer-Symbols:74LS245 U6
U 1 1
P 5150 1350
F 0 "U6" H 5150 2050 50  0000 C CNN
F 1 "74x245" H 5150 1950 50  0000 C CNN
F 2 "Package_DIP:DIP-20_W7.62mm" H 5150 1350 50  0001 C CNN
F 3 "" H 5150 1350 50  0001 C CNN
	1    5150 1350
	1    0    0    -1  
$EndComp
$Comp
L 74xx-Computer-Symbols:+5V #PWR05
U 1 1
P 4450 1750
F 0 "#PWR05" H 4450 1600 50  0001 C CNN
F 1 "+5V" V 4465 1878 50  0000 L CNN
F 2 "" H 4450 1750 50  0001 C CNN
F 3 "" H 4450 1750 50  0001 C CNN
	1    4450 1750
	0    -1   -1   0   
$EndComp
Text GLabel 10850 650  0    50   Input ~ 0
DATA_BUS[0..7]
Entry Wire Line
	10800 850  10900 950 
Entry Wire Line
	10800 950  10900 1050
Entry Wire Line
	10800 1050 10900 1150
Entry Wire Line
	10800 1150 10900 1250
Entry Wire Line
	10800 1250 10900 1350
Entry Wire Line
	10800 1350 10900 1450
Entry Wire Line
	10800 1450 10900 1550
Entry Wire Line
	10800 1550 10900 1650
Text Label 10400 850  0    39   ~ 0
DATA_BUS0
Text Label 10400 950  0    39   ~ 0
DATA_BUS1
Text Label 10400 1050 0    39   ~ 0
DATA_BUS2
Text Label 10400 1150 0    39   ~ 0
DATA_BUS3
Text Label 10400 1250 0    39   ~ 0
DATA_BUS4
Text Label 10400 1350 0    39   ~ 0
DATA_BUS5
Text Label 10400 1450 0    39   ~ 0
DATA_BUS6
Text Label 10400 1550 0    39   ~ 0
DATA_BUS7
Wire Bus Line
	10850 650  10900 650 
Text GLabel 4950 2100 2    50   Input ~ 0
SHR
$Comp
L 74xx:74LS04 U3
U 5 1
P 4650 2100
F 0 "U3" H 4600 2100 50  0000 C CNN
F 1 "74x04" H 4650 1900 50  0000 C CNN
F 2 "Package_DIP:DIP-14_W7.62mm" H 4650 2100 50  0001 C CNN
F 3 "http://www.ti.com/lit/gpn/sn74LS04" H 4650 2100 50  0001 C CNN
	5    4650 2100
	-1   0    0    -1  
$EndComp
Wire Wire Line
	4450 1850 4300 1850
Wire Wire Line
	4300 1850 4300 2100
Wire Wire Line
	4300 2100 4350 2100
Wire Wire Line
	3950 3100 3950 1450
Wire Wire Line
	3950 1450 4450 1450
Wire Wire Line
	4450 1350 3850 1350
Wire Wire Line
	3850 1350 3850 3000
Wire Wire Line
	4450 1250 3750 1250
Wire Wire Line
	3750 1250 3750 2900
Wire Wire Line
	4450 1150 3650 1150
Wire Wire Line
	3650 1150 3650 2800
Wire Wire Line
	4450 1050 3550 1050
Wire Wire Line
	3550 1050 3550 2700
Wire Wire Line
	4450 950  3450 950 
Wire Wire Line
	3450 950  3450 2600
Wire Wire Line
	4450 850  3350 850 
Wire Wire Line
	3350 850  3350 2500
Text GLabel 3350 700  2    50   Output ~ 0
SHRc
Wire Wire Line
	3250 700  3350 700 
Wire Wire Line
	3250 700  3250 2400
$Comp
L 74xx-Computer-Symbols:GND #PWR04
U 1 1
P 4450 1550
F 0 "#PWR04" H 4450 1300 50  0001 C CNN
F 1 "GND" V 4455 1422 50  0000 R CNN
F 2 "" H 4450 1550 50  0001 C CNN
F 3 "" H 4450 1550 50  0001 C CNN
	1    4450 1550
	0    1    1    0   
$EndComp
Wire Wire Line
	5850 850  9000 850 
Wire Wire Line
	5850 950  9100 950 
Wire Wire Line
	5850 1050 9200 1050
Wire Wire Line
	5850 1150 9350 1150
Wire Wire Line
	5850 1250 9450 1250
Wire Wire Line
	5850 1350 9550 1350
Wire Wire Line
	5850 1450 9900 1450
Wire Wire Line
	5850 1550 10000 1550
Connection ~ 8700 6750
Connection ~ 8600 6650
Wire Wire Line
	8700 6750 9200 6750
Wire Wire Line
	7400 6750 8700 6750
Wire Wire Line
	8600 6650 9200 6650
Wire Wire Line
	7300 6650 8600 6650
Connection ~ 8250 6550
Connection ~ 8150 6450
Connection ~ 8050 6350
Connection ~ 7900 6250
Connection ~ 7800 6150
Connection ~ 7700 6050
Wire Wire Line
	8150 6450 9200 6450
Wire Wire Line
	7100 6450 8150 6450
Wire Wire Line
	8050 6350 9200 6350
Wire Wire Line
	7000 6350 8050 6350
Wire Wire Line
	7900 6250 9200 6250
Wire Wire Line
	6900 6250 7900 6250
Wire Wire Line
	7800 6150 9200 6150
Wire Wire Line
	6800 6150 7800 6150
Wire Wire Line
	7700 6050 9200 6050
Wire Wire Line
	6700 6050 7700 6050
Wire Wire Line
	8250 6550 9200 6550
Wire Wire Line
	7200 6550 8250 6550
$Comp
L 74xx:74LS27 U11
U 1 1
P 9100 2000
F 0 "U11" H 9100 2000 50  0000 C CNN
F 1 "74x27" H 9300 2150 50  0000 C CNN
F 2 "Package_DIP:DIP-14_W7.62mm" H 9100 2000 50  0001 C CNN
F 3 "http://www.ti.com/lit/gpn/sn74LS27" H 9100 2000 50  0001 C CNN
	1    9100 2000
	0    -1   1    0   
$EndComp
$Comp
L 74xx:74LS27 U11
U 2 1
P 9450 2000
F 0 "U11" H 9450 2000 50  0000 C CNN
F 1 "74x27" H 9650 2150 50  0000 C CNN
F 2 "Package_DIP:DIP-14_W7.62mm" H 9450 2000 50  0001 C CNN
F 3 "http://www.ti.com/lit/gpn/sn74LS27" H 9450 2000 50  0001 C CNN
	2    9450 2000
	0    -1   1    0   
$EndComp
$Comp
L 74xx:74LS27 U11
U 3 1
P 9900 2000
F 0 "U11" H 9900 2000 50  0000 C CNN
F 1 "74x27" H 10100 2150 50  0000 C CNN
F 2 "Package_DIP:DIP-14_W7.62mm" H 9900 2000 50  0001 C CNN
F 3 "http://www.ti.com/lit/gpn/sn74LS27" H 9900 2000 50  0001 C CNN
	3    9900 2000
	0    -1   1    0   
$EndComp
$Comp
L 74xx:74LS08 U10
U 2 1
P 9200 2700
F 0 "U10" V 9200 2750 50  0000 R CNN
F 1 "74x08" H 9600 2800 50  0000 R CNN
F 2 "Package_DIP:DIP-14_W7.62mm" H 9200 2700 50  0001 C CNN
F 3 "http://www.ti.com/lit/gpn/sn74LS08" H 9200 2700 50  0001 C CNN
	2    9200 2700
	0    -1   1    0   
$EndComp
Wire Wire Line
	9100 2400 9100 2300
Wire Wire Line
	9300 2400 9450 2400
Wire Wire Line
	9450 2400 9450 2300
$Comp
L 74xx:74LS04 U3
U 6 1
P 9500 3000
F 0 "U3" H 9450 3000 50  0000 C CNN
F 1 "74x04" H 9550 3150 50  0000 C CNN
F 2 "Package_DIP:DIP-14_W7.62mm" H 9500 3000 50  0001 C CNN
F 3 "http://www.ti.com/lit/gpn/sn74LS04" H 9500 3000 50  0001 C CNN
	6    9500 3000
	1    0    0    1   
$EndComp
Wire Wire Line
	9800 1700 9650 1700
Wire Wire Line
	9650 1700 9650 2650
Wire Wire Line
	9650 2650 9800 2650
Wire Wire Line
	9800 2650 9800 3000
Wire Wire Line
	9900 2300 9900 2500
Wire Wire Line
	9900 2500 10200 2500
Wire Wire Line
	9000 1700 9000 850 
Connection ~ 9000 850 
Wire Wire Line
	9000 850  10800 850 
Wire Wire Line
	9100 1700 9100 950 
Connection ~ 9100 950 
Wire Wire Line
	9100 950  10800 950 
Wire Wire Line
	9200 1700 9200 1050
Connection ~ 9200 1050
Wire Wire Line
	9200 1050 10800 1050
Wire Wire Line
	9350 1700 9350 1150
Connection ~ 9350 1150
Wire Wire Line
	9350 1150 10800 1150
Wire Wire Line
	9450 1700 9450 1250
Connection ~ 9450 1250
Wire Wire Line
	9450 1250 10800 1250
Wire Wire Line
	9550 1700 9550 1350
Connection ~ 9550 1350
Wire Wire Line
	9550 1350 10800 1350
Wire Wire Line
	9900 1700 9900 1450
Connection ~ 9900 1450
Wire Wire Line
	9900 1450 10800 1450
Wire Wire Line
	10000 1700 10000 1550
Connection ~ 10000 1550
Wire Wire Line
	10000 1550 10800 1550
Text GLabel 4250 2100 0    50   Output ~ 0
~SHR
Wire Wire Line
	4300 2100 4250 2100
Connection ~ 4300 2100
Text GLabel 9000 5350 0    50   Input ~ 0
~SHR
Text GLabel 10200 2700 0    50   Input ~ 0
SHR
$Comp
L 74xx:74LS08 U10
U 3 1
P 10500 2600
F 0 "U10" H 10500 2600 50  0000 C CNN
F 1 "74x08" H 10500 2800 50  0000 C CNN
F 2 "Package_DIP:DIP-14_W7.62mm" H 10500 2600 50  0001 C CNN
F 3 "http://www.ti.com/lit/gpn/sn74LS08" H 10500 2600 50  0001 C CNN
	3    10500 2600
	1    0    0    -1  
$EndComp
Text GLabel 10800 2600 2    50   Output ~ 0
SHRz
$Comp
L 74xx:74LS08 U10
U 4 1
P 9300 5250
F 0 "U10" H 9300 5250 50  0000 C CNN
F 1 "74x08" H 9300 5450 50  0000 C CNN
F 2 "Package_DIP:DIP-14_W7.62mm" H 9300 5250 50  0001 C CNN
F 3 "http://www.ti.com/lit/gpn/sn74LS08" H 9300 5250 50  0001 C CNN
	4    9300 5250
	1    0    0    -1  
$EndComp
$Comp
L 74xx:74LS32 U8
U 4 1
P 9900 5350
F 0 "U8" H 9900 5350 50  0000 C CNN
F 1 "74x32" H 9900 5550 50  0000 C CNN
F 2 "Package_DIP:DIP-14_W7.62mm" H 9900 5350 50  0001 C CNN
F 3 "http://www.ti.com/lit/gpn/sn74LS32" H 9900 5350 50  0001 C CNN
	4    9900 5350
	1    0    0    -1  
$EndComp
Text GLabel 9600 5450 0    50   Input ~ 0
SHRz
Text Label 5700 5250 0    50   ~ 0
Cn4_A
Text GLabel 10350 3300 0    50   Output ~ 0
Flt
Text GLabel 10350 3650 0    50   Output ~ 0
Feq
Text GLabel 10350 4000 0    50   Output ~ 0
Fgt
Text GLabel 10350 4350 0    50   Output ~ 0
Fc
$Comp
L 74xx-Computer-Symbols:LED D1
U 1 1
P 10500 3300
F 0 "D1" H 10500 3100 50  0000 C CNN
F 1 "Flt" H 10500 3200 50  0000 C CNN
F 2 "LED_THT:LED_D3.0mm" H 10500 3300 50  0001 C CNN
F 3 "" H 10500 3300 50  0001 C CNN
	1    10500 3300
	-1   0    0    1   
$EndComp
$Comp
L 74xx-Computer-Symbols:LED D2
U 1 1
P 10500 3650
F 0 "D2" H 10500 3450 50  0000 C CNN
F 1 "Feq" H 10500 3550 50  0000 C CNN
F 2 "LED_THT:LED_D3.0mm" H 10500 3650 50  0001 C CNN
F 3 "" H 10500 3650 50  0001 C CNN
	1    10500 3650
	-1   0    0    1   
$EndComp
$Comp
L 74xx-Computer-Symbols:LED D3
U 1 1
P 10500 4000
F 0 "D3" H 10500 3800 50  0000 C CNN
F 1 "Fgt" H 10500 3900 50  0000 C CNN
F 2 "LED_THT:LED_D3.0mm" H 10500 4000 50  0001 C CNN
F 3 "" H 10500 4000 50  0001 C CNN
	1    10500 4000
	-1   0    0    1   
$EndComp
$Comp
L 74xx-Computer-Symbols:LED D4
U 1 1
P 10500 4350
F 0 "D4" H 10500 4150 50  0000 C CNN
F 1 "Fc" H 10500 4250 50  0000 C CNN
F 2 "LED_THT:LED_D3.0mm" H 10500 4350 50  0001 C CNN
F 3 "" H 10500 4350 50  0001 C CNN
	1    10500 4350
	-1   0    0    1   
$EndComp
$Comp
L 74xx-Computer-Symbols:LED D5
U 1 1
P 10500 4700
F 0 "D5" H 10500 4500 50  0000 C CNN
F 1 "Fz" H 10500 4600 50  0000 C CNN
F 2 "LED_THT:LED_D3.0mm" H 10500 4700 50  0001 C CNN
F 3 "" H 10500 4700 50  0001 C CNN
	1    10500 4700
	-1   0    0    1   
$EndComp
Text GLabel 10350 4700 0    50   Output ~ 0
Fz
$Comp
L Device:R R1
U 1 1
P 10800 3300
F 0 "R1" V 10593 3300 50  0000 C CNN
F 1 "470" V 10684 3300 50  0000 C CNN
F 2 "Resistor_THT:R_Axial_DIN0207_L6.3mm_D2.5mm_P7.62mm_Horizontal" V 10730 3300 50  0001 C CNN
F 3 "~" H 10800 3300 50  0001 C CNN
	1    10800 3300
	0    1    1    0   
$EndComp
$Comp
L Device:R R2
U 1 1
P 10800 3650
F 0 "R2" V 10593 3650 50  0000 C CNN
F 1 "470" V 10684 3650 50  0000 C CNN
F 2 "Resistor_THT:R_Axial_DIN0207_L6.3mm_D2.5mm_P7.62mm_Horizontal" V 10730 3650 50  0001 C CNN
F 3 "~" H 10800 3650 50  0001 C CNN
	1    10800 3650
	0    1    1    0   
$EndComp
$Comp
L Device:R R3
U 1 1
P 10800 4000
F 0 "R3" V 10593 4000 50  0000 C CNN
F 1 "470" V 10684 4000 50  0000 C CNN
F 2 "Resistor_THT:R_Axial_DIN0207_L6.3mm_D2.5mm_P7.62mm_Horizontal" V 10730 4000 50  0001 C CNN
F 3 "~" H 10800 4000 50  0001 C CNN
	1    10800 4000
	0    1    1    0   
$EndComp
$Comp
L Device:R R4
U 1 1
P 10800 4350
F 0 "R4" V 10593 4350 50  0000 C CNN
F 1 "470" V 10684 4350 50  0000 C CNN
F 2 "Resistor_THT:R_Axial_DIN0207_L6.3mm_D2.5mm_P7.62mm_Horizontal" V 10730 4350 50  0001 C CNN
F 3 "~" H 10800 4350 50  0001 C CNN
	1    10800 4350
	0    1    1    0   
$EndComp
$Comp
L Device:R R5
U 1 1
P 10800 4700
F 0 "R5" V 10593 4700 50  0000 C CNN
F 1 "470" V 10684 4700 50  0000 C CNN
F 2 "Resistor_THT:R_Axial_DIN0207_L6.3mm_D2.5mm_P7.62mm_Horizontal" V 10730 4700 50  0001 C CNN
F 3 "~" H 10800 4700 50  0001 C CNN
	1    10800 4700
	0    1    1    0   
$EndComp
$Comp
L 74xx-Computer-Symbols:GND #PWR09
U 1 1
P 10950 4800
F 0 "#PWR09" H 10950 4550 50  0001 C CNN
F 1 "GND" H 10955 4627 50  0000 C CNN
F 2 "" H 10950 4800 50  0001 C CNN
F 3 "" H 10950 4800 50  0001 C CNN
	1    10950 4800
	1    0    0    -1  
$EndComp
Wire Wire Line
	10950 3300 10950 3650
Connection ~ 10950 3650
Wire Wire Line
	10950 3650 10950 4000
Connection ~ 10950 4000
Wire Wire Line
	10950 4000 10950 4350
Connection ~ 10950 4350
Wire Wire Line
	10950 4350 10950 4700
Connection ~ 10950 4700
Wire Wire Line
	10950 4700 10950 4800
$Comp
L Connector:Conn_01x13_Male J2
U 1 1
P 700 7750
F 0 "J2" H 806 8437 50  0000 C CNN
F 1 "Conn_01x13_Male" H 806 8437 50  0001 C CNN
F 2 "Connector_PinHeader_2.54mm:PinHeader_1x13_P2.54mm_Vertical" H 700 7750 50  0001 C CNN
F 3 "~" H 700 7750 50  0001 C CNN
	1    700  7750
	1    0    0    -1  
$EndComp
$Comp
L Connector:Conn_01x13_Male J1
U 1 1
P 700 5950
F 0 "J1" H 806 6637 50  0000 C CNN
F 1 "Conn_01x13_Male" H 806 6637 50  0001 C CNN
F 2 "Connector_PinHeader_2.54mm:PinHeader_1x13_P2.54mm_Vertical" H 700 5950 50  0001 C CNN
F 3 "~" H 700 5950 50  0001 C CNN
	1    700  5950
	1    0    0    -1  
$EndComp
$Comp
L 74xx:74LS08 U10
U 5 1
P 12400 3900
F 0 "U10" V 12250 3850 50  0000 L CNN
F 1 "74x08" V 12550 3750 50  0000 L CNN
F 2 "Package_DIP:DIP-14_W7.62mm" H 12400 3900 50  0001 C CNN
F 3 "http://www.ti.com/lit/gpn/sn74LS08" H 12400 3900 50  0001 C CNN
	5    12400 3900
	0    -1   -1   0   
$EndComp
$Comp
L 74xx:74LS08 U7
U 5 1
P 12400 3400
F 0 "U7" V 12250 3350 50  0000 L CNN
F 1 "74x08" V 12550 3250 50  0000 L CNN
F 2 "Package_DIP:DIP-14_W7.62mm" H 12400 3400 50  0001 C CNN
F 3 "http://www.ti.com/lit/gpn/sn74LS08" H 12400 3400 50  0001 C CNN
	5    12400 3400
	0    -1   -1   0   
$EndComp
$Comp
L 74xx:74LS27 U11
U 4 1
P 12400 2900
F 0 "U11" V 12250 2850 50  0000 L CNN
F 1 "74x27" V 12550 2750 50  0000 L CNN
F 2 "Package_DIP:DIP-14_W7.62mm" H 12400 2900 50  0001 C CNN
F 3 "http://www.ti.com/lit/gpn/sn74LS27" H 12400 2900 50  0001 C CNN
	4    12400 2900
	0    -1   -1   0   
$EndComp
$Comp
L 74xx:74LS27 U9
U 4 1
P 12400 2400
F 0 "U9" V 12250 2350 50  0000 L CNN
F 1 "74x27" V 12550 2250 50  0000 L CNN
F 2 "Package_DIP:DIP-14_W7.62mm" H 12400 2400 50  0001 C CNN
F 3 "http://www.ti.com/lit/gpn/sn74LS27" H 12400 2400 50  0001 C CNN
	4    12400 2400
	0    -1   -1   0   
$EndComp
$Comp
L 74xx:74LS04 U3
U 7 1
P 12400 1900
F 0 "U3" V 12250 1850 50  0000 L CNN
F 1 "74x04" V 12550 1750 50  0000 L CNN
F 2 "Package_DIP:DIP-14_W7.62mm" H 12400 1900 50  0001 C CNN
F 3 "http://www.ti.com/lit/gpn/sn74LS04" H 12400 1900 50  0001 C CNN
	7    12400 1900
	0    -1   -1   0   
$EndComp
$Comp
L 74xx:74LS32 U8
U 5 1
P 12400 1400
F 0 "U8" V 12250 1350 50  0000 L CNN
F 1 "74x32" V 12550 1250 50  0000 L CNN
F 2 "Package_DIP:DIP-14_W7.62mm" H 12400 1400 50  0001 C CNN
F 3 "http://www.ti.com/lit/gpn/sn74LS32" H 12400 1400 50  0001 C CNN
	5    12400 1400
	0    -1   -1   0   
$EndComp
$Comp
L 74xx-Computer-Symbols:GND #PWR011
U 1 1
P 12900 1400
F 0 "#PWR011" H 12900 1150 50  0001 C CNN
F 1 "GND" V 12905 1272 50  0000 R CNN
F 2 "" H 12900 1400 50  0001 C CNN
F 3 "" H 12900 1400 50  0001 C CNN
	1    12900 1400
	0    -1   -1   0   
$EndComp
$Comp
L 74xx-Computer-Symbols:+5V #PWR010
U 1 1
P 11900 1400
F 0 "#PWR010" H 11900 1250 50  0001 C CNN
F 1 "+5V" V 11915 1528 50  0000 L CNN
F 2 "" H 11900 1400 50  0001 C CNN
F 3 "" H 11900 1400 50  0001 C CNN
	1    11900 1400
	0    -1   -1   0   
$EndComp
Wire Wire Line
	11900 3900 11900 3400
Connection ~ 11900 1400
Connection ~ 11900 1900
Wire Wire Line
	11900 1900 11900 1400
Connection ~ 11900 2400
Wire Wire Line
	11900 2400 11900 1900
Connection ~ 11900 2900
Wire Wire Line
	11900 2900 11900 2400
Connection ~ 11900 3400
Wire Wire Line
	11900 3400 11900 2900
Wire Wire Line
	12900 3900 12900 3400
Connection ~ 12900 1400
Connection ~ 12900 1900
Wire Wire Line
	12900 1900 12900 1400
Connection ~ 12900 2400
Wire Wire Line
	12900 2400 12900 1900
Connection ~ 12900 2900
Wire Wire Line
	12900 2900 12900 2400
Connection ~ 12900 3400
Wire Wire Line
	12900 3400 12900 2900
Wire Bus Line
	11100 5850 11100 6900
Wire Bus Line
	1300 2450 1300 3200
Wire Bus Line
	1400 7150 1400 8000
Wire Bus Line
	1250 3800 1250 4550
Wire Bus Line
	10900 650  10900 1700
$EndSCHEMATC
